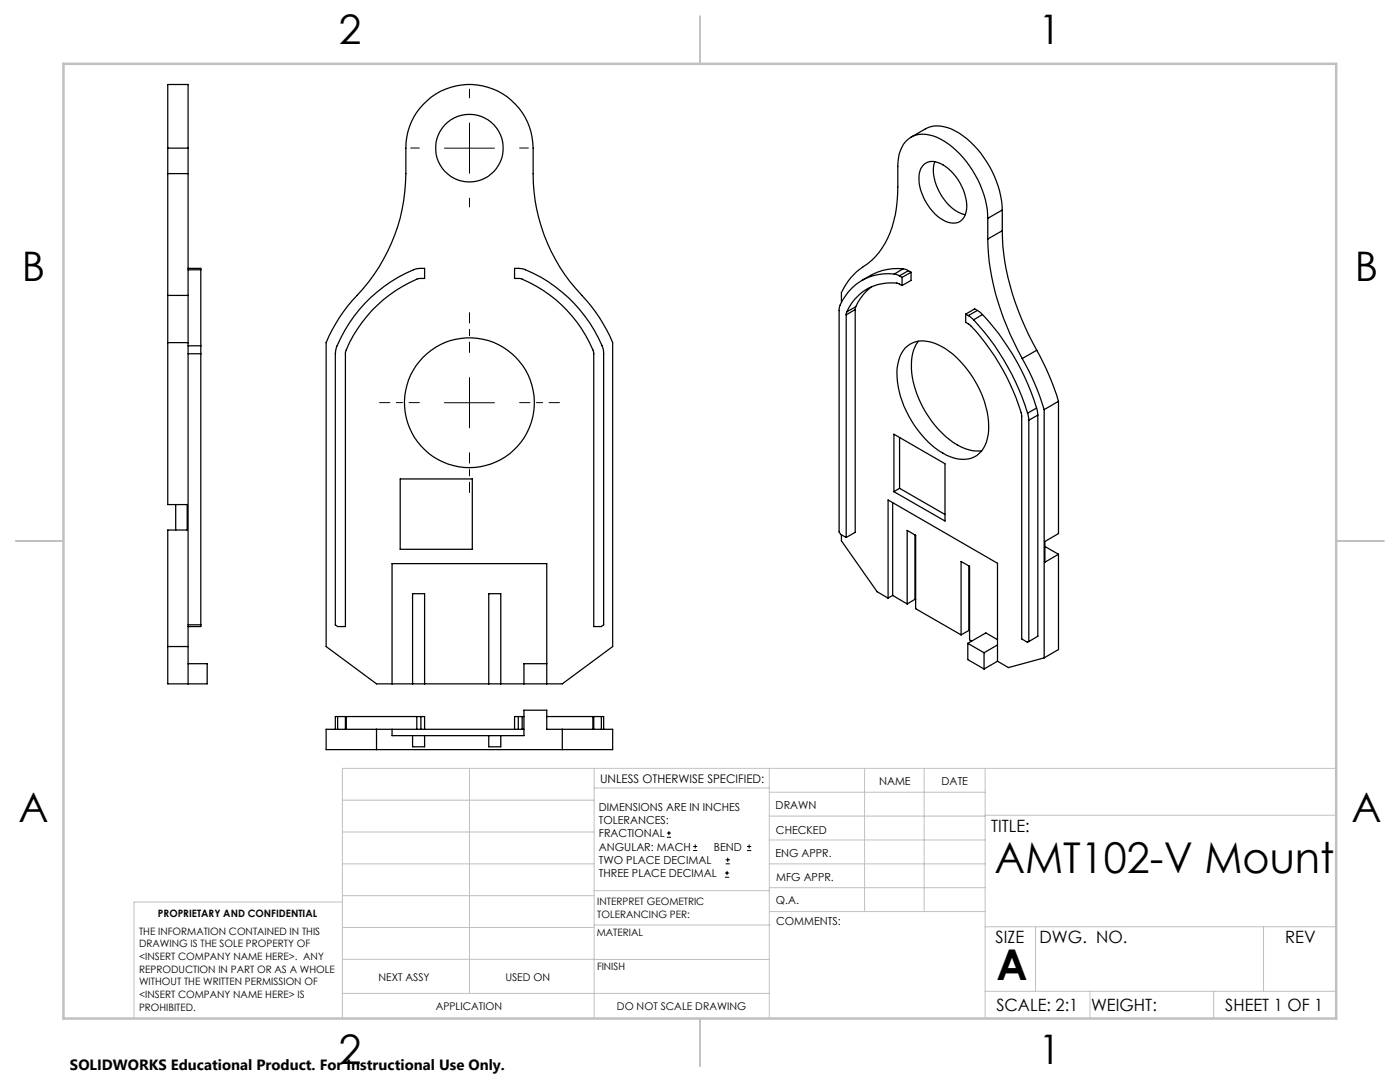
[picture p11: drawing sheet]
<svg xmlns="http://www.w3.org/2000/svg" width="279mm" height="216mm" viewBox="0 0 279 216" stroke-linecap="round" stroke-linejoin="round" font-family="sans-serif">
<g fill="none" stroke="#000" stroke-width=".2">
<path d="M88.7 29.6h10M93.7 24.6v10M93.7 75.4v10M88.7 80.4h10M133.1 167.1h.8M133.1 166.2h.8M133.5 165.8v.9M138.3 169.7h.8M138.3 168.9h.8M138.7 168.5v.8M144.7 175h.8M144.7 174.2h.8"/>
<path d="M144.8 172.4h.9M144.8 171.6h.9M145.1 173.8v.8M145.2 171.1v.9M149.1 169.7h.8M149.1 168.9h.8M149.5 168.5v.8"/>
</g>
<path d="M93.7 70.3v-7.9M83.7 80.3h-8M93.7 90.3v8M103.7 80.3h8" fill="none" stroke="#000" stroke-width=".2" stroke-dasharray="15.2 1.3 1.3 1.3" stroke-dashoffset="13.2"/>
<path d="M93.7 19.5v-1.7M83.7 29.5h-1.7M93.7 39.5v1.8M103.7 29.5h1.7" fill="none" stroke="#000" stroke-width=".2" stroke-dasharray="15.2 1.3 1.3 1.3"/>
<g fill="none" stroke="#c0c0c0" stroke-width=".2">
<path d="M68.3 159.7h50.3M93.7 153.3v44.9M118.6 153.3v49.9M118.6 157.2h34.9M153.5 153.3v49.9M153.5 158.1h43.1M172.5 153.3v28.6M184.4 153.3v28.6M196.6 153.3v49.9M266.7 153.3h-198.4v49.9M68.3 178.7h50.3M68.3 172.4h50.3"/>
<path d="M68.3 166h50.3M68.3 180h-41.6v23.2M118.6 177.7h35M153.5 167.6h43.1M153.5 162.8h43.1M153.5 172.4h43.1M153.5 177.1h43.1M196.6 162.7h70.1M68.3 198.2h85.2M68.3 191.4l85.2 .1M68.3 185.1h50.3M118.6 184.6h35"/>
<path d="M153.6 181.9h43M196.6 197.8h70.1M196.6 184.9h70.1M206.7 184.9v12.9M217.5 197.8v5.4M242.2 197.8v5.4M252.2 184.9v12.9"/>
</g>
<path d="M139.7 3.2v9.5M3.1 107.9h9.6M266.7 107.9h9.5M139.7 203.2v9.6" fill="none" stroke="#c0c0c0" stroke-width=".25"/>
<path d="M12.7 12.7h254v190.5h-254z" fill="none" stroke="#c0c0c0" stroke-width=".5"/>
<g fill="none" stroke="#000" stroke-width=".25">
<path d="M33.5 34.6v24.3M33.5 29.6v-12.7h4v12.7M33.5 29.6v5M33.5 34.6h4M33.5 29.6h4M37.5 34.6v24.3M37.5 29.6v5M84.5 20.8a12.7 12.7 0 0 1 13.9-3 12.7 12.7 0 0 1 8 11.8 50.6 50.6 0 0 0 .7 12.1 36.4 36.4 0 0 0 10 18.3l2.5 3.4 1.5 2.4 1.2 2.6v60.6l-10.1 7.5h-37.1l-10-7.5v-60.6a32.5 32.5 0 0 1 7.4-10.8 35.5 35.5 0 0 0 8.5-23 26.1 26.1 0 0 1 .4-8.2 12.2 12.2 0 0 1 3.1-5.6zM181.8 27.4l2.9-1.7a6.5 6.5 0 0 1 6.7 .9 20 20 0 0 1 8.6 15.3M184.3 32.9a3.1 3.1 0 0 1 3.9 0 10.2 10.2 0 0 1 4.7 9.2 2.7 2.7 0 0 1-4.2 2.1 10.2 10.2 0 0 1-5.3-9.5 3.1 3.1 0 0 1 .9-1.8zM186.5 32.2a9 9 0 0 0 2.4 8.2l1.6 1.5 1.1 .6 1.1 .3M33.5 58.9v9.5"/>
<path d="M33.5 58.9h4M37.5 58.9v9.5M37.5 53.6h2.6v.2M37.5 53.8h2.6M40.1 53.8v15.2M102.7 53.6h1.3a27.9 27.9 0 0 1 16.2 15.6l.3 1v54.5l-.5 .3h-1.5v-54.6a25.7 25.7 0 0 0-14.9-14.8h-.9zM173.9 57.2l-.2 .2a10.1 10.1 0 0 0-2.9 3.8M178.5 54.7a10.1 10.1 0 0 0-11 7v44.5l.3 .4 1.1 .6M178.5 54.7l1 .3M179.5 55l.5 .4M180 57l-.6-.4a9.5 9.5 0 0 0-10.4 5.6M180 55.4v1.6"/>
<path d="M180.3 53.6a12 12 0 0 0-8.3 2.4M180.3 53.6l1 .4M180.3 53.6l-1.8 1.1M181.3 54l.5 .3M181.3 54l-1.8 1M181.8 54.3v1.7l-1.8 1M181.8 54.3l-1.8 1.1M197.1 43.6a19.7 19.7 0 0 0-9.3-15.8 5.7 5.7 0 0 0-6.6 0 6.9 6.9 0 0 0-2 5.4 35.8 35.8 0 0 1-1.2 12.1 14.3 14.3 0 0 1-6.4 8.4l-1.8 1.7-1.5 2.2-.4 .8v1.9M197.1 47.7a49.4 49.4 0 0 0 6.1 22.3l.8 1.5M197.1 43.6v4.1M200 46a50.4 50.4 0 0 0 6.9 23.9M200 41.9l-2.9 1.7"/>
<path d="M200 46l-2.9 1.7M200 41.9v4.1M33.5 68.4v32.3h3.9v5.1h-3.9v30.7h7.8v-4.1h-3.8M33.5 68.4h4M37.5 68.4v68.1M37.5 69h2.6M37.5 70.6h2.6M40.1 69v1.6M40.1 70.6v54.4h-2.6M72.8 60.5a24.1 24.1 0 0 1 10.6-6.9h1.3v2h-.9a25.4 25.4 0 0 0-14.9 14.9v54.5h-1.5l-.5-.3v-54.1l.2-1a27.2 27.2 0 0 1 5.7-9.1zM168.9 62.8v44.4M169 62.2l-.1 .6"/>
<path d="M170.7 61.8v44.4l-1.8 1M170.7 61.8l-1.8 1M170.8 61.2l-.1 .6M170.8 61.2l-1.8 1M180.6 69.5a5.4 5.4 0 0 1 6.4-.8 19.6 19.6 0 0 1 9.5 11.4 12.6 12.6 0 0 1 .1 8.7 4.8 4.8 0 0 1-6.2 2.6 15.9 15.9 0 0 1-8.5-7.5 17.2 17.2 0 0 1-2.7-11.2 6.4 6.4 0 0 1 1.4-3.2zM183.3 68.1a9.3 9.3 0 0 0-1.2 7.4 20.7 20.7 0 0 0 8.9 13.3l1.5 .7a6.6 6.6 0 0 0 3.4 .5M192.7 62.7v1.6l.7 .4a42.4 42.4 0 0 1 10.5 18.3v44.5l1.1 .6 .3-.1M192.7 62.7l.6 .3M193.3 63l1 .8M194.3 63.8a48.3 48.3 0 0 1 10.8 18.6M195.1 61.9l1 .9M195.1 61.9l-.6-.3-1.8 1.1"/>
<path d="M195.1 61.9l-1.8 1.1M196.1 62.8a47.6 47.6 0 0 1 10.8 18.6M196.1 62.8l-1.8 1M204 71.5a49.4 49.4 0 0 1 4.4 10.2M206.9 69.9a51.9 51.9 0 0 1 4.3 10.2M206.9 69.9l-2.9 1.6M79.9 95.6h14.4v14h-14.4zM178.4 86.6l10.2 5.9v11.5l-10.2-5.9zM179.5 97.4l9.1 5.3M179.5 87.3v10.1M179.5 97.4l-1.1 .7M205.1 82.4l.2 1.5"/>
<path d="M205.3 83.9v44.1M206.9 81.4l.2 1.4M206.9 81.4l-1.8 1M207.1 82.8v44.2l-1.8 1M207.1 82.8l-1.8 1.1M208.4 81.7v49.6M211.2 80.1l-2.8 1.6M211.2 80.1v26.4l-2.7 1.6v4.1l2.7-1.6M35.1 100.7v5.1M167.9 106.7v1.2l7.1 10.2 2.2 1.2M177.2 119.3v-19.5l21.9 12.6v19.5M178.2 118.8l2.8 1.7"/>
<path d="M178.2 100.3v18.5M178.2 118.8l-1 .5M182.6 106.7v12.9M182.6 119.6l.1 .1M182.6 119.6l-1.6 .9M193.4 112.9v12.9M208.5 109l2.7 1.6M211.2 110.6v19l-2.8 1.7M33.5 129h4M37.5 124.7h2.6M78.2 136.5v-24h30.9v24M82.3 136.5v-18h2.4v18"/>
<path d="M97.5 136.5v-18h2.4v18M109.1 132.4h-4.5v4.1M181 120.5v-14.7l1.7 1v14.7l9.1 5.2M191.8 126.7v-14.7l1.7 1v14.7l.4 .2M193.1 128.4l3.3 1.8M193.1 128.4v3.2l3.3 1.9M193.4 125.8l.1 .1M193.4 125.8l-1.6 .9M196.4 130.2v3.3M199.1 127.6l-2.4-1.3-3.6 2.1M199.1 128.7l-2.7 1.5M199.1 131.9l-2.7 1.6"/>
<path d="M208.4 131.3l-7.1 1.9-2.2-1.3M67.4 143v2.5M68.9 143h.2M68.9 143v2.5M68.9 143h-2v2.5M69.1 143h14.1M69.1 143v2.5M75.1 145.5v4.1M78.2 145.5v1.3h26.4v-5.1h4.5v3.8h13.2v4.1h-57.2v-4.1h39.5M82.3 146.8v2.2h2.4v-2.2M83.2 143h.8M83.2 143v2.5"/>
<path d="M84 143h.7v2.5M84 143v2.5M97.5 146.8v2.2h2.4v-2.2M103.4 143h.8M103.4 143h-.7v2.5M103.4 143v2.5M104.2 143h.4M104.2 143v2.5M109.1 143h9.2M112.2 145.5v4.1M118.3 143h.2M118.3 143v2.5"/>
<path d="M118.5 143h2v2.5M118.5 143v2.5M120 143v2.5"/>
<circle cx="93.7" cy="29.6" r="6.7"/>
<circle cx="93.7" cy="80.4" r="13"/>
</g>
<g font-size="8.5">
<text x="198.4" y="174.2">AMT102-V Mount</text>
<text x="198.9" y="195.5">A</text>
</g>
<g font-size="8.1">
<text x="67.6" y="8.9">2</text>
<text x="207.3" y="8.9">1</text>
<text x="4.4" y="56.2">B</text>
<text x="270.4" y="56.2">B</text>
<text x="3.7" y="164.1">A</text>
<text x="269.7" y="164.1">A</text>
<text x="67.6" y="212.4">2</text>
<text x="207.3" y="212.4">1</text>
</g>
<g font-size="3.4">
<text x="197.8" y="166">TITLE:</text>
<text x="198.7" y="188.1">SIZE</text>
<text x="207.5" y="188.1">DWG. NO.</text>
<text x="256.5" y="188.2">REV</text>
<text x="198.8" y="201.7">SCALE: 2:1</text>
<text x="217.7" y="201.8">WEIGHT:</text>
<text x="244.5" y="201.7">SHEET 1 OF 1</text>
</g>
<text font-size="3" x="14" y="213.5">SOLIDWORKS Educational Product. For Instructional Use Only.</text>
<text font-size="2.4" x="119.8" y="156.2">UNLESS OTHERWISE SPECIFIED:</text>
<g font-size="2.2">
<text x="119.5" y="161.8">DIMENSIONS ARE IN INCHES</text>
<text x="154.8" y="161.4">DRAWN</text>
<text x="175.4" y="156.6">NAME</text>
<text x="187.9" y="156.7">DATE</text>
<text x="119.5" y="164.4">TOLERANCES:</text>
<text x="119.5" y="167.1">FRACTIONAL</text>
<text x="154.9" y="166.3">CHECKED</text>
<text x="119.5" y="169.7">ANGULAR: MACH</text>
<text x="119.5" y="172.4">TWO PLACE DECIMAL</text>
<text x="142.5" y="169.7">BEND</text>
<text x="154.8" y="171">ENG APPR.</text>
<text x="119.5" y="175">THREE PLACE DECIMAL</text>
<text x="154.9" y="175.7">MFG APPR.</text>
<text x="154.9" y="180.4">Q.A.</text>
<text x="154.9" y="184.6">COMMENTS:</text>
</g>
<g font-size="2.1">
<text x="75.5" y="195.7">NEXT ASSY</text>
<text x="100.9" y="195.7">USED ON</text>
<text x="86.9" y="201.5">APPLICATION</text>
<text x="123.1" y="201.6">DO NOT SCALE DRAWING</text>
</g>
<g font-size="2">
<text x="31.5" y="182.9">PROPRIETARY AND CONFIDENTIAL</text>
<text x="119.2" y="180.6">INTERPRET GEOMETRIC</text>
<text x="119.2" y="183.1">TOLERANCING PER:</text>
<text x="27.8" y="186.5">THE INFORMATION CONTAINED IN THIS</text>
<text x="27.8" y="189">DRAWING IS THE SOLE PROPERTY OF</text>
<text x="27.8" y="191.6">&lt;INSERT COMPANY NAME HERE&gt;. ANY</text>
<text x="119.1" y="186.7">MATERIAL</text>
<text x="27.8" y="194.1">REPRODUCTION IN PART OR AS A WHOLE</text>
<text x="27.8" y="196.6">WITHOUT THE WRITTEN PERMISSION OF</text>
<text x="119.1" y="193.5">FINISH</text>
<text x="27.8" y="199.1">&lt;INSERT COMPANY NAME HERE&gt; IS</text>
<text x="27.8" y="201.7">PROHIBITED.</text>
</g>
</svg>
